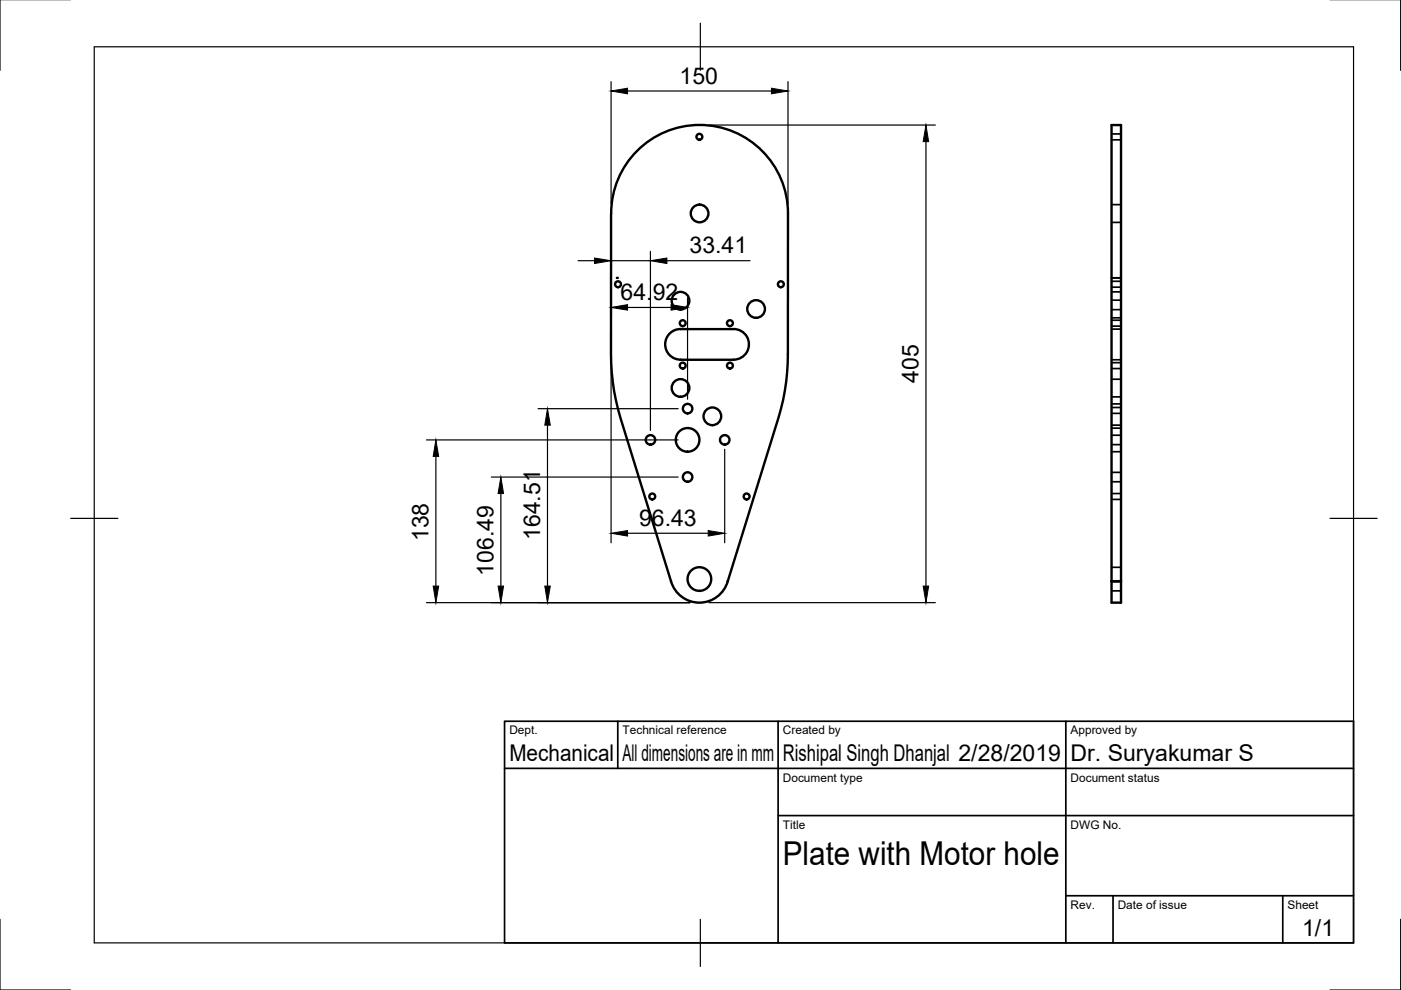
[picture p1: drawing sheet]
<svg xmlns="http://www.w3.org/2000/svg" width="297mm" height="210mm" viewBox="0 0 297 210" stroke-linecap="round" stroke-linejoin="round" font-family="sans-serif">
<!-- layer: Visible -->
<g fill="none" stroke="#000" stroke-width=".51">
<path d="M235.7 26.5h2v101.3h-2zM129.6 45.3l-.1 29.8a47.4 47.4 0 0 0 2.1 13.5l10.7 34.6M129.6 45.3a18.7 18.7 0 0 1 18.7-18.8 18.7 18.7 0 0 1 18.8 18.8l-.1 29.8a45.5 45.5 0 0 1-2 13.5l-10.7 34.6M155.5 69.8a3.2 3.2 0 0 1 3.3 3.2 3.2 3.2 0 0 1-3.3 3.3h-11.2a3.3 3.3 0 0 1-3.3-3.3 3.3 3.3 0 0 1 3.3-3.2h11.2M142.3 123.2h.1M154.3 123.2h.1M154.3 123.2a6.3 6.3 0 0 1-6 4.6 6.3 6.3 0 0 1-6-4.6M235.7 123.2h2h-2"/>
<circle cx="148.3" cy="29" r=".62"/>
<circle cx="148.3" cy="45.3" r="1.87"/>
<circle cx="131" cy="60.3" r=".62"/>
<circle cx="144.3" cy="63.8" r="1.87"/>
<circle cx="144.7" cy="68.5" r=".62"/>
<circle cx="144.7" cy="77.5" r=".62"/>
<circle cx="154.8" cy="68.5" r=".62"/>
<circle cx="154.8" cy="77.5" r=".62"/>
<circle cx="160.3" cy="65.5" r="1.87"/>
<circle cx="165.6" cy="60.3" r=".62"/>
<circle cx="137.9" cy="93.3" r="1.01"/>
<circle cx="144.3" cy="82.3" r="1.87"/>
<circle cx="145.8" cy="86.6" r="1.01"/>
<circle cx="145.8" cy="93.3" r="2.51"/>
<circle cx="151" cy="88.3" r="1.87"/>
<circle cx="153.7" cy="93.3" r="1.01"/>
<circle cx="138.3" cy="105.3" r=".62"/>
<circle cx="145.8" cy="101.1" r="1.01"/>
<circle cx="158.3" cy="105.3" r=".62"/>
<circle cx="148.3" cy="122.8" r="2.51"/>
</g>
<!-- layer: Hidden -->
<g fill="none" stroke="#000" stroke-width=".36">
<path d="M235.7 28.4h2M235.7 29.6h2M235.7 59.6h2M235.7 58.9h2M235.7 43.4h2M235.7 47.2h2M235.7 69.8h2M235.7 60.9h2M235.7 76.3h2M235.7 63.6h2M235.7 67.4h2M235.7 61.9h2"/>
<path d="M235.7 65.7h2M235.7 69.1h2M235.7 67.9h2M235.7 78.1h2M235.7 76.9h2M235.7 87.6h2M235.7 85.6h2M235.7 94.3h2M235.7 92.3h2M235.7 86.4h2M235.7 90.1h2M235.7 80.4h2"/>
<path d="M235.7 84.2h2M235.7 90.8h2M235.7 95.8h2M235.7 102.1h2M235.7 100.2h2M235.7 104.6h2M235.7 105.9h2M235.7 123.2h2M235.7 120.3h2M235.7 125.3h2"/>
</g>
<!-- layer: Visible -->
<circle cx="130.8" cy="58.9" r=".25" fill="#000"/>
<!-- layer: Border -->
<path d="M0 -.1v15M297 -.1v15M20 9.9h267v190h-267zM148.5 4.9v10M15 109.9h10M282 109.9h10M0 194.9v15h15M148.5 194.9v10M297 194.9v15h-15" fill="none" stroke="#000" stroke-width=".25"/>
<!-- layer: TitleBlock -->
<path d="M107 152.9h180v47h-180zM131 152.9v10M165 152.9v47M226 152.9v47M107 162.9h180M165 172.9h122M226 189.9h61M236 189.9v10M272 189.9v10" fill="none" stroke="#000" stroke-width=".36"/>
<!-- layer: Dimensions -->
<g fill="none" stroke="#000" stroke-width=".25">
<path d="M129.6 17.3v26M133.1 19.3h30.5M167.1 17.3v26M150.3 26.5h48M196.3 30v94.3M122.6 55.3h3.4M129.6 53.3v19.8M129.6 55.3h8.3M137.9 53.3v38M141.4 55.3h17.6M129.6 77.1v38M133.1 65.2h9.2"/>
<path d="M145.8 63.2v21.4M90.4 93.3h53.4M92.4 96.8v27.5M114.1 86.6h29.7M116.1 90.1v34.2M153.6 95.3v19.8M104.2 101.1h39.6M106.2 104.6v19.7M133.1 113.1h17.1M90.4 127.8h55.9M150.3 127.8h48"/>
</g>
<g fill="#000" stroke="#000" stroke-width=".21">
<path d="M129.6 19.3l3.5-.6v1.2zM163.6 18.7l3.5 .6-3.5 .6zM196.3 26.5l.6 3.5h-1.2zM126 54.7l3.6 .6-3.6 .6zM137.9 55.3l3.5-.6v1.2zM129.6 65.2l3.5-.6v1.2zM142.3 64.6l3.5 .6-3.5 .6zM92.4 93.3l.6 3.5h-1.2zM116.1 86.6l.6 3.5h-1.2zM106.2 101.1l.6 3.5h-1.2zM129.6 113.1l3.5-.6v1.2zM150.2 112.5l3.4 .6-3.4 .6z"/>
<path d="M91.8 124.3h1.2l-.6 3.5zM105.6 124.3h1.2l-.6 3.5zM115.5 124.3h1.2l-.6 3.5zM195.7 124.3h1.2l-.6 3.5z"/>
</g>
<text font-size="7" x="166" y="183.4">Plate with Motor hole</text>
<g font-size="4.9">
<text x="144.1" y="17.7">150</text>
<text x="146.2" y="53.7">33.41</text>
<text x="131.6" y="63.6">64.92</text>
<text x="194.8" y="81.2" transform="rotate(-90 194.8 81.2)">405</text>
<text x="135.5" y="111.5">96.43</text>
<text x="90.9" y="114.8" transform="rotate(-90 90.9 114.8)">138</text>
<text x="114.5" y="114.5" transform="rotate(-90 114.5 114.5)">164.51</text>
<text x="104.6" y="122.1" transform="rotate(-90 104.6 122.1)">106.49</text>
<text x="108" y="161.4">Mechanical</text>
<text x="132" y="161.4">All dimensions are in mm</text>
<text x="166" y="161.4">Rishipal Singh Dhanjal 2/28/2019</text>
<text x="227" y="161.4">Dr. Suryakumar S</text>
<text x="276.1" y="198.6">1/1</text>
</g>
<g font-size="2.5">
<text x="108" y="155.7">Dept.</text>
<text x="132" y="155.7">Technical reference</text>
<text x="166" y="155.7">Created by</text>
<text x="227" y="155.7">Approved by</text>
<text x="166" y="165.7">Document type</text>
<text x="227" y="165.7">Document status</text>
<text x="166" y="175.7">Title</text>
<text x="227" y="175.7">DWG No.</text>
<text x="227" y="192.7">Rev.</text>
<text x="237" y="192.7">Date of issue</text>
<text x="273" y="192.7">Sheet</text>
</g>
</svg>
